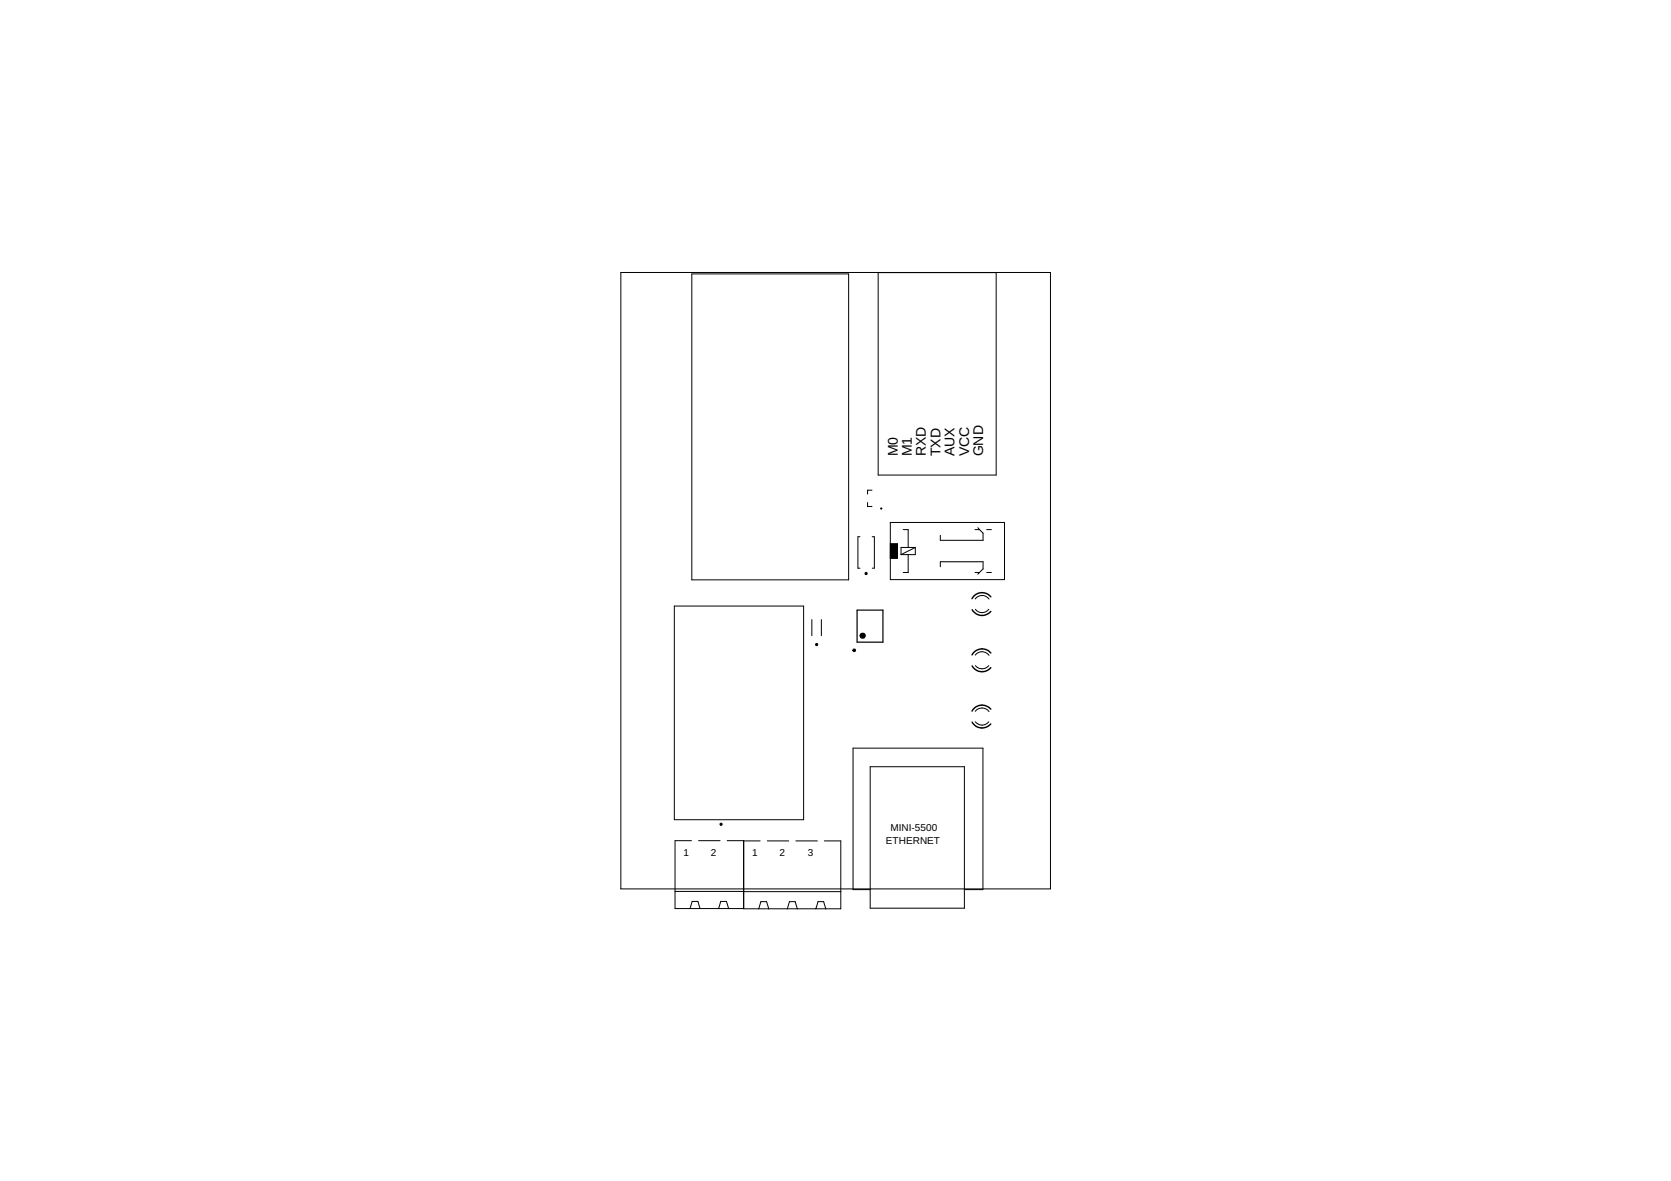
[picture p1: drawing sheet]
<svg xmlns="http://www.w3.org/2000/svg" width="297mm" height="210mm" viewBox="0 0 297 210" stroke-linecap="round" stroke-linejoin="round" font-family="sans-serif">
<g fill="none" stroke="#000" stroke-width=".18">
<path d="M110.4 48.4h76.3v109.6h-76.3zM123 48.7h27.9v54.4h-27.9zM156.1 48.5v35.9h21v-35.9M152.9 95.4h-.4v5.6h.4M154.2 89.3v.7h.8M155 87.1h-.8v.7M155 95.4h.4v5.6h-.4M158.3 92.9h20.3v10.1h-20.3zM158.3 96.7h1.2v2.5h-1.2M160.5 94.1h.9v3.2M161.4 98.6v3.1h-.9M162.7 97.3h-2.5v1.3"/>
<path d="M162.7 97.3v1.3h-2.5M162.7 97.3l-2.5 1.3M173.3 94.1h.8M173.8 93.8l.3 .3M174.1 94.1l.7 .7v1.2h-7.6v-.9M175.4 94.1h.8M119.9 107.7h23v38h-23zM144.3 110.1v2.9M146 110.1v2.9M167.2 100.7v-.9h7.6v1.3l-.7 .6M173.3 101.7h.8M173.4 106.4a1.52 1.52 0 0 1 2.4 .1"/>
<path d="M173.4 116.4a1.5 1.5 0 0 1 2.4 .1M173.4 108.3a1.5 1.5 0 0 0 2.4 0M173.4 118.3a1.54 1.54 0 0 0 2.4 0M174.1 101.7l-.3 .4M175.4 101.7h.8M154.7 136.3h16.7v25.1h-16.7zM173.4 126.4a1.54 1.54 0 0 1 2.4 .1M173.4 128.3a1.5 1.5 0 0 0 2.4 0M120 158.4h12.2M122.9 149.4h-2.9v12.1h12.2v-12.1h-2.9M124.2 149.4h3.8M132.2 158.5h17.3"/>
<path d="M135.1 149.5h-2.9v12h17.3v-12h-3M136.4 149.5h3.8M141.5 149.5h3.8M154.7 158.1h-3.1v-25.1h23.1v25.1h-3.3M122.7 161.5l.3-1.3h1.1l.3 1.3M127.7 161.5l.4-1.3h1l.4 1.3M134.9 161.5l.4-1.2h1l.4 1.2M140 161.5l.3-1.2h1.1l.3 1.2M145 161.5l.4-1.2h1l.4 1.2"/>
</g>
<g fill="#000" stroke="#000" stroke-width=".18">
<path d="M145 114.4h.3v.3h-.3z" fill-rule="evenodd"/>
<path d="M151.7 115.4h.3l.1 .3-.3 .1-.2-.2h.3h-.3z" fill-rule="evenodd"/>
<path d="M153.1 112.6a.47 .47 0 0 1 .7 .2 .47 .47 0 0 1-.3 .6 .47 .47 0 0 1-.6-.4h.2a.26 .26 0 0 1 .4-.3 .26 .26 0 0 1 0 .5 .26 .26 0 0 1-.4-.1l-.2-.1z" fill-rule="evenodd"/>
<path d="M128 146.3h.3v.3h-.3z" fill-rule="evenodd"/>
<circle cx="156.7" cy="90.4" r=".11"/>
<circle cx="154" cy="101.9" r=".2"/>
</g>
<path d="M158.3 96.7h1.2v2.5h-1.2zM153.1 112.7h.5v.6h-.5z" fill="#000" stroke="#000" stroke-width=".18"/>
<path d="M172.8 108.4a2.03 2.03 0 0 0 3.3 .3M172.8 118.4a2.03 2.03 0 0 0 3.3 .3M176.1 106.1a2.01 2.01 0 0 0-3.3 .3M176.1 116.1a2.01 2.01 0 0 0-3.3 .3M172.8 128.4a2.05 2.05 0 0 0 3.3 .3M176.1 126a2.04 2.04 0 0 0-3.3 .4" fill="none" stroke="#000" stroke-width=".25"/>
<path d="M152.4 108.4h4.6v5.7h-4.6z" fill="none" stroke="#000" stroke-width=".21"/>
<g font-size="2.5">
<text x="159.6" y="81.1" transform="rotate(-90 159.6 81.1)">M0</text>
<text x="162.1" y="81.1" transform="rotate(-90 162.1 81.1)">M1</text>
<text x="164.6" y="81.1" transform="rotate(-90 164.6 81.1)">RXD</text>
<text x="167.2" y="81.1" transform="rotate(-90 167.2 81.1)">TXD</text>
<text x="169.7" y="81.1" transform="rotate(-90 169.7 81.1)">AUX</text>
<text x="172.3" y="81.1" transform="rotate(-90 172.3 81.1)">VCC</text>
<text x="174.8" y="81.1" transform="rotate(-90 174.8 81.1)">GND</text>
</g>
<g font-size="1.8">
<text x="157.5" y="150">ETHERNET</text>
<text x="158.3" y="147.7">MINI-5500</text>
<text x="121.5" y="152.1">1</text>
<text x="126.3" y="152.1">2</text>
<text x="133.7" y="152.1">1</text>
<text x="138.5" y="152.1">2</text>
<text x="143.6" y="152.1">3</text>
</g>
</svg>
